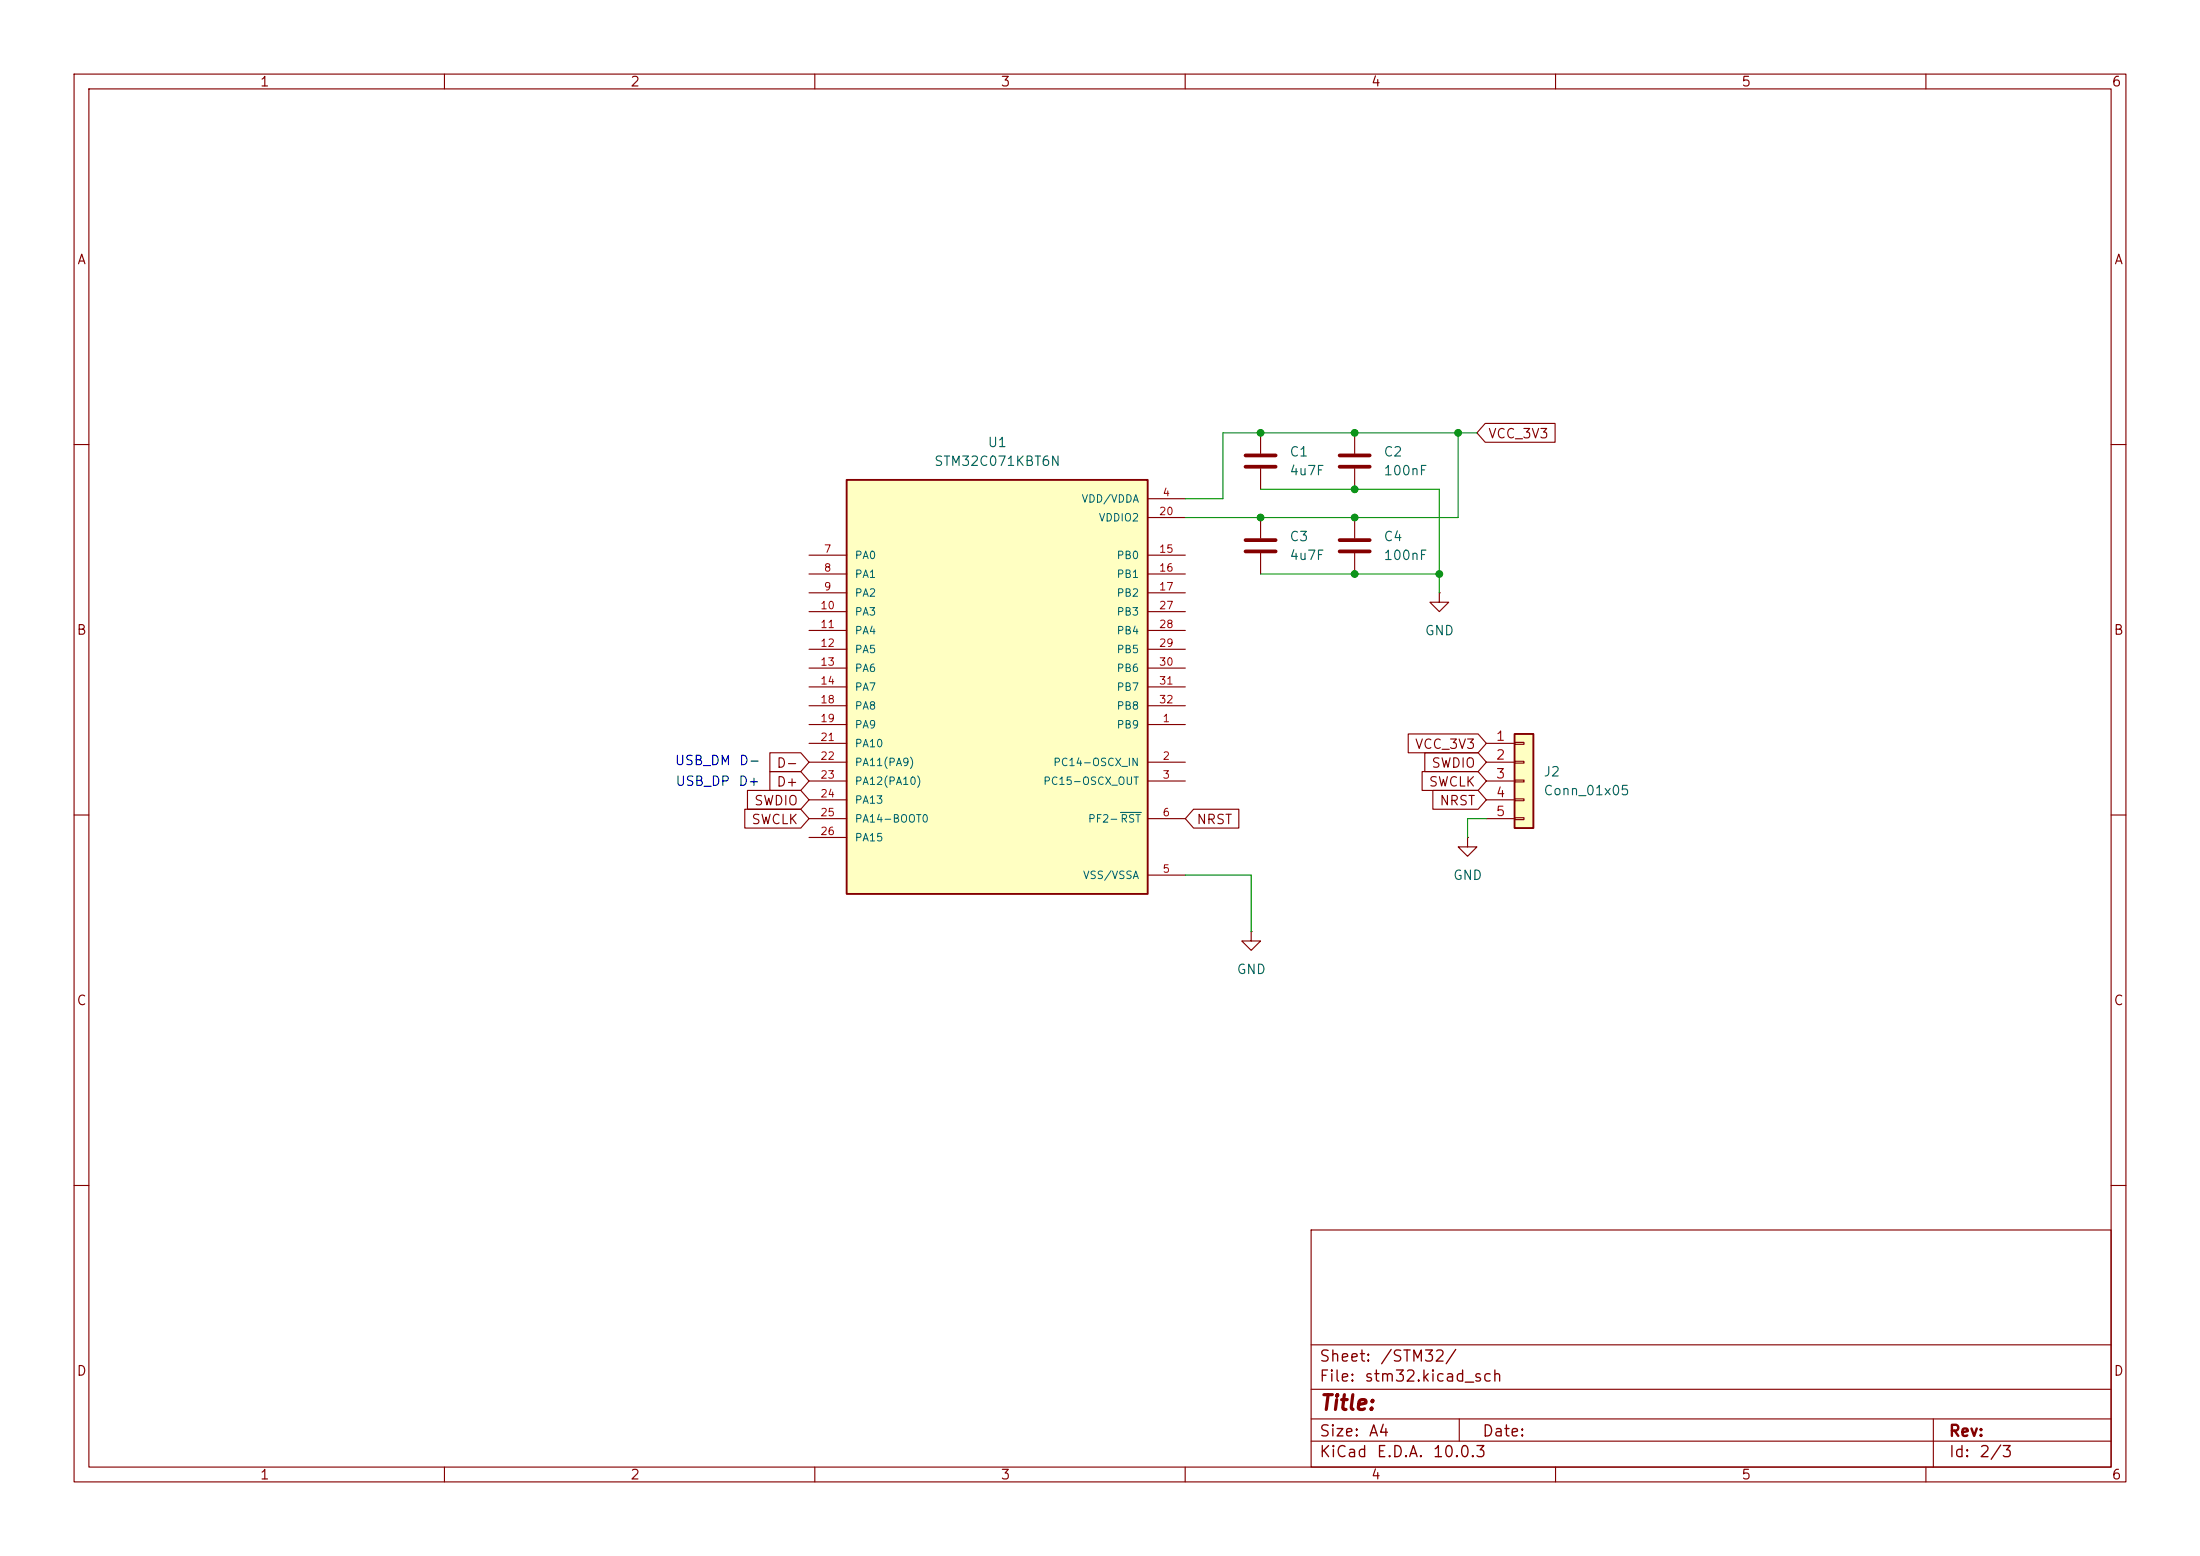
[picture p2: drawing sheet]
(kicad_sch
 (version 20260306)
 (generator "eeschema")
 (generator_version "10.0")
 (paper "A4")
 (lib_symbols
  (symbol "Connector_Generic:Conn_01x05"
   (pin_names
    (offset 1.016) (hide yes)) (exclude_from_sim no) (in_bom yes) (on_board yes)
   (in_pos_files yes)
   (duplicate_pin_numbers_are_jumpers no)
   (property "Reference" "J" (at 0 7.62 0) (show_name no) (do_not_autoplace no) (effects (font (size 1.27 1.27))))
   (property "Value" "Conn_01x05" (at 0 -7.62 0) (show_name no) (do_not_autoplace no) (effects (font (size 1.27 1.27))))
   (property "Footprint" "" (at 0 0 0) (show_name no) (do_not_autoplace no) (hide yes) (effects (font (size 1.27 1.27))))
   (property "Datasheet" "" (at 0 0 0) (show_name no) (do_not_autoplace no) (hide yes) (effects (font (size 1.27 1.27))))
   (property "Description" "Generic connector, single row, 01x05, script generated (kicad-library-utils/schlib/autogen/connector/)" (at 0 0 0) (show_name no) (do_not_autoplace no) (hide yes) (effects (font (size 1.27 1.27))))
   (symbol "Conn_01x05_1_1"
    (rectangle (start -1.27 6.35) (end 1.27 -6.35) (stroke (width 0.254) (type default)) (fill (type background)))
    (rectangle (start -1.27 5.207) (end 0 4.953) (stroke (width 0.1524) (type default)) (fill (type none)))
    (rectangle (start -1.27 2.667) (end 0 2.413) (stroke (width 0.1524) (type default)) (fill (type none)))
    (rectangle (start -1.27 0.127) (end 0 -0.127) (stroke (width 0.1524) (type default)) (fill (type none)))
    (rectangle (start -1.27 -2.413) (end 0 -2.667) (stroke (width 0.1524) (type default)) (fill (type none)))
    (rectangle (start -1.27 -4.953) (end 0 -5.207) (stroke (width 0.1524) (type default)) (fill (type none)))
    (pin passive line (at -5.08 5.08 0) (length 3.81) (name "Pin_1" (effects (font (size 1.27 1.27)))) (number "1" (effects (font (size 1.27 1.27)))))
    (pin passive line (at -5.08 2.54 0) (length 3.81) (name "Pin_2" (effects (font (size 1.27 1.27)))) (number "2" (effects (font (size 1.27 1.27)))))
    (pin passive line (at -5.08 0 0) (length 3.81) (name "Pin_3" (effects (font (size 1.27 1.27)))) (number "3" (effects (font (size 1.27 1.27)))))
    (pin passive line (at -5.08 -2.54 0) (length 3.81) (name "Pin_4" (effects (font (size 1.27 1.27)))) (number "4" (effects (font (size 1.27 1.27)))))
    (pin passive line (at -5.08 -5.08 0) (length 3.81) (name "Pin_5" (effects (font (size 1.27 1.27)))) (number "5" (effects (font (size 1.27 1.27))))))
   (embedded_fonts no))
  (symbol "Device:C"
   (pin_numbers (hide yes))
   (pin_names
    (offset 0.254)) (exclude_from_sim no) (in_bom yes) (on_board yes)
   (in_pos_files yes)
   (duplicate_pin_numbers_are_jumpers no)
   (property "Reference" "C" (at 0.635 2.54 0) (show_name no) (do_not_autoplace no) (effects (font (size 1.27 1.27)) (justify left)))
   (property "Value" "C" (at 0.635 -2.54 0) (show_name no) (do_not_autoplace no) (effects (font (size 1.27 1.27)) (justify left)))
   (property "Footprint" "" (at 0.9652 -3.81 0) (show_name no) (do_not_autoplace no) (hide yes) (effects (font (size 1.27 1.27))))
   (property "Datasheet" "" (at 0 0 0) (show_name no) (do_not_autoplace no) (hide yes) (effects (font (size 1.27 1.27))))
   (property "Description" "Unpolarized capacitor" (at 0 0 0) (show_name no) (do_not_autoplace no) (hide yes) (effects (font (size 1.27 1.27))))
   (symbol "C_0_1"
    (polyline (pts (xy -2.032 0.762) (xy 2.032 0.762)) (stroke (width 0.508) (type default)) (fill (type none)))
    (polyline (pts (xy -2.032 -0.762) (xy 2.032 -0.762)) (stroke (width 0.508) (type default)) (fill (type none))))
   (symbol "C_1_1"
    (pin passive line (at 0 3.81 270) (length 2.794) (name "" (effects (font (size 1.27 1.27)))) (number "1" (effects (font (size 1.27 1.27)))))
    (pin passive line (at 0 -3.81 90) (length 2.794) (name "" (effects (font (size 1.27 1.27)))) (number "2" (effects (font (size 1.27 1.27))))))
   (embedded_fonts no))
  (symbol "STM32C071KBT6N:STM32C071KBT6N"
   (pin_names
    (offset 1.016)) (exclude_from_sim no) (in_bom yes) (on_board yes)
   (in_pos_files yes)
   (duplicate_pin_numbers_are_jumpers no)
   (property "Reference" "U" (at -20.32 28.702 0) (show_name no) (do_not_autoplace no) (effects (font (size 1.27 1.27)) (justify left bottom)))
   (property "Value" "STM32C071KBT6N" (at -20.32 -30.48 0) (show_name no) (do_not_autoplace no) (effects (font (size 1.27 1.27)) (justify left bottom)))
   (property "Footprint" "STM32C071KBT6N:QFP80P900X900X160-32N" (at 0 0 0) (show_name no) (do_not_autoplace no) (hide yes) (effects (font (size 1.27 1.27)) (justify bottom)))
   (property "Datasheet" "" (at 0 0 0) (show_name no) (do_not_autoplace no) (hide yes) (effects (font (size 1.27 1.27))))
   (property "Description" "ARM Microcontrollers - MCU Mainstream Arm Cortex-M0+ MCU 128 Kbytes Flash 24 Kbytes RAM 48 MHz CPU 2x USART" (at 0 0 0) (show_name no) (do_not_autoplace no) (hide yes) (effects (font (size 1.27 1.27)) (justify bottom)))
   (property "MF" "STMicroelectronics" (at 0 0 0) (show_name no) (do_not_autoplace no) (hide yes) (effects (font (size 1.27 1.27)) (justify bottom)))
   (property "MAXIMUM_PACKAGE_HEIGHT" "1.6mm" (at 0 0 0) (show_name no) (do_not_autoplace no) (hide yes) (effects (font (size 1.27 1.27)) (justify bottom)))
   (property "Package" "None" (at 0 0 0) (show_name no) (do_not_autoplace no) (hide yes) (effects (font (size 1.27 1.27)) (justify bottom)))
   (property "Price" "None" (at 0 0 0) (show_name no) (do_not_autoplace no) (hide yes) (effects (font (size 1.27 1.27)) (justify bottom)))
   (property "Check_prices" "https://www.snapeda.com/parts/STM32C071KBT6N/STMicroelectronics/view-part/?ref=eda" (at 0 0 0) (show_name no) (do_not_autoplace no) (hide yes) (effects (font (size 1.27 1.27)) (justify bottom)))
   (property "STANDARD" "IPC-7351B" (at 0 0 0) (show_name no) (do_not_autoplace no) (hide yes) (effects (font (size 1.27 1.27)) (justify bottom)))
   (property "PARTREV" "1" (at 0 0 0) (show_name no) (do_not_autoplace no) (hide yes) (effects (font (size 1.27 1.27)) (justify bottom)))
   (property "SnapEDA_Link" "https://www.snapeda.com/parts/STM32C071KBT6N/STMicroelectronics/view-part/?ref=snap" (at 0 0 0) (show_name no) (do_not_autoplace no) (hide yes) (effects (font (size 1.27 1.27)) (justify bottom)))
   (property "MP" "STM32C071KBT6N" (at 0 0 0) (show_name no) (do_not_autoplace no) (hide yes) (effects (font (size 1.27 1.27)) (justify bottom)))
   (property "Availability" "In Stock" (at 0 0 0) (show_name no) (do_not_autoplace no) (hide yes) (effects (font (size 1.27 1.27)) (justify bottom)))
   (property "MANUFACTURER" "STMicroelectronics" (at 0 0 0) (show_name no) (do_not_autoplace no) (hide yes) (effects (font (size 1.27 1.27)) (justify bottom)))
   (symbol "STM32C071KBT6N_0_0"
    (rectangle (start -20.32 -27.94) (end 20.32 27.94) (stroke (width 0.254) (type default)) (fill (type background)))
    (pin bidirectional line (at 25.4 -5.08 180) (length 5.08) (name "PB9" (effects (font (size 1.016 1.016)))) (number "1" (effects (font (size 1.016 1.016)))))
    (pin bidirectional line (at 25.4 -10.16 180) (length 5.08) (name "PC14-OSCX_IN" (effects (font (size 1.016 1.016)))) (number "2" (effects (font (size 1.016 1.016)))))
    (pin bidirectional line (at 25.4 -12.7 180) (length 5.08) (name "PC15-OSCX_OUT" (effects (font (size 1.016 1.016)))) (number "3" (effects (font (size 1.016 1.016)))))
    (pin power_in line (at 25.4 25.4 180) (length 5.08) (name "VDD/VDDA" (effects (font (size 1.016 1.016)))) (number "4" (effects (font (size 1.016 1.016)))))
    (pin power_in line (at 25.4 -25.4 180) (length 5.08) (name "VSS/VSSA" (effects (font (size 1.016 1.016)))) (number "5" (effects (font (size 1.016 1.016)))))
    (pin bidirectional line (at 25.4 -17.78 180) (length 5.08) (name "PF2-~{RST}" (effects (font (size 1.016 1.016)))) (number "6" (effects (font (size 1.016 1.016)))))
    (pin bidirectional line (at -25.4 17.78 0) (length 5.08) (name "PA0" (effects (font (size 1.016 1.016)))) (number "7" (effects (font (size 1.016 1.016)))))
    (pin bidirectional line (at -25.4 15.24 0) (length 5.08) (name "PA1" (effects (font (size 1.016 1.016)))) (number "8" (effects (font (size 1.016 1.016)))))
    (pin bidirectional line (at -25.4 12.7 0) (length 5.08) (name "PA2" (effects (font (size 1.016 1.016)))) (number "9" (effects (font (size 1.016 1.016)))))
    (pin bidirectional line (at -25.4 10.16 0) (length 5.08) (name "PA3" (effects (font (size 1.016 1.016)))) (number "10" (effects (font (size 1.016 1.016)))))
    (pin bidirectional line (at -25.4 7.62 0) (length 5.08) (name "PA4" (effects (font (size 1.016 1.016)))) (number "11" (effects (font (size 1.016 1.016)))))
    (pin bidirectional line (at -25.4 5.08 0) (length 5.08) (name "PA5" (effects (font (size 1.016 1.016)))) (number "12" (effects (font (size 1.016 1.016)))))
    (pin bidirectional line (at -25.4 2.54 0) (length 5.08) (name "PA6" (effects (font (size 1.016 1.016)))) (number "13" (effects (font (size 1.016 1.016)))))
    (pin bidirectional line (at -25.4 0 0) (length 5.08) (name "PA7" (effects (font (size 1.016 1.016)))) (number "14" (effects (font (size 1.016 1.016)))))
    (pin bidirectional line (at 25.4 17.78 180) (length 5.08) (name "PB0" (effects (font (size 1.016 1.016)))) (number "15" (effects (font (size 1.016 1.016)))))
    (pin bidirectional line (at 25.4 15.24 180) (length 5.08) (name "PB1" (effects (font (size 1.016 1.016)))) (number "16" (effects (font (size 1.016 1.016)))))
    (pin bidirectional line (at 25.4 12.7 180) (length 5.08) (name "PB2" (effects (font (size 1.016 1.016)))) (number "17" (effects (font (size 1.016 1.016)))))
    (pin bidirectional line (at -25.4 -2.54 0) (length 5.08) (name "PA8" (effects (font (size 1.016 1.016)))) (number "18" (effects (font (size 1.016 1.016)))))
    (pin bidirectional line (at -25.4 -5.08 0) (length 5.08) (name "PA9" (effects (font (size 1.016 1.016)))) (number "19" (effects (font (size 1.016 1.016)))))
    (pin power_in line (at 25.4 22.86 180) (length 5.08) (name "VDDIO2" (effects (font (size 1.016 1.016)))) (number "20" (effects (font (size 1.016 1.016)))))
    (pin bidirectional line (at -25.4 -7.62 0) (length 5.08) (name "PA10" (effects (font (size 1.016 1.016)))) (number "21" (effects (font (size 1.016 1.016)))))
    (pin bidirectional line (at -25.4 -10.16 0) (length 5.08) (name "PA11(PA9)" (effects (font (size 1.016 1.016)))) (number "22" (effects (font (size 1.016 1.016)))))
    (pin bidirectional line (at -25.4 -12.7 0) (length 5.08) (name "PA12(PA10)" (effects (font (size 1.016 1.016)))) (number "23" (effects (font (size 1.016 1.016)))))
    (pin bidirectional line (at -25.4 -15.24 0) (length 5.08) (name "PA13" (effects (font (size 1.016 1.016)))) (number "24" (effects (font (size 1.016 1.016)))))
    (pin bidirectional line (at -25.4 -17.78 0) (length 5.08) (name "PA14-BOOT0" (effects (font (size 1.016 1.016)))) (number "25" (effects (font (size 1.016 1.016)))))
    (pin bidirectional line (at -25.4 -20.32 0) (length 5.08) (name "PA15" (effects (font (size 1.016 1.016)))) (number "26" (effects (font (size 1.016 1.016)))))
    (pin bidirectional line (at 25.4 10.16 180) (length 5.08) (name "PB3" (effects (font (size 1.016 1.016)))) (number "27" (effects (font (size 1.016 1.016)))))
    (pin bidirectional line (at 25.4 7.62 180) (length 5.08) (name "PB4" (effects (font (size 1.016 1.016)))) (number "28" (effects (font (size 1.016 1.016)))))
    (pin bidirectional line (at 25.4 5.08 180) (length 5.08) (name "PB5" (effects (font (size 1.016 1.016)))) (number "29" (effects (font (size 1.016 1.016)))))
    (pin bidirectional line (at 25.4 2.54 180) (length 5.08) (name "PB6" (effects (font (size 1.016 1.016)))) (number "30" (effects (font (size 1.016 1.016)))))
    (pin bidirectional line (at 25.4 0 180) (length 5.08) (name "PB7" (effects (font (size 1.016 1.016)))) (number "31" (effects (font (size 1.016 1.016)))))
    (pin bidirectional line (at 25.4 -2.54 180) (length 5.08) (name "PB8" (effects (font (size 1.016 1.016)))) (number "32" (effects (font (size 1.016 1.016))))))
   (embedded_fonts no))
  (symbol "power:GND"
   (power global)
   (pin_numbers (hide yes))
   (pin_names
    (offset 0) (hide yes)) (exclude_from_sim no) (in_bom yes) (on_board yes)
   (in_pos_files yes)
   (duplicate_pin_numbers_are_jumpers no)
   (property "Reference" "#PWR" (at 0 -6.35 0) (show_name no) (do_not_autoplace no) (hide yes) (effects (font (size 1.27 1.27))))
   (property "Value" "GND" (at 0 -3.81 0) (show_name no) (do_not_autoplace no) (effects (font (size 1.27 1.27))))
   (property "Footprint" "" (at 0 0 0) (show_name no) (do_not_autoplace no) (hide yes) (effects (font (size 1.27 1.27))))
   (property "Datasheet" "" (at 0 0 0) (show_name no) (do_not_autoplace no) (hide yes) (effects (font (size 1.27 1.27))))
   (property "Description" "Power symbol creates a global label with name \"GND\" , ground" (at 0 0 0) (show_name no) (do_not_autoplace no) (hide yes) (effects (font (size 1.27 1.27))))
   (symbol "GND_0_1"
    (polyline (pts (xy 0 0) (xy 0 -1.27) (xy 1.27 -1.27) (xy 0 -2.54) (xy -1.27 -1.27) (xy 0 -1.27)) (stroke (width 0) (type default)) (fill (type none))))
   (symbol "GND_1_1"
    (pin power_in line (at 0 0 270) (length 0) (name "" (effects (font (size 1.27 1.27)))) (number "1" (effects (font (size 1.27 1.27))))))
   (embedded_fonts no)))
 (text "USB_DM D-"
  (exclude_from_sim no)
  (at 96.774 102.87 0)
  (effects (font (size 1.27 1.27))))
 (text "USB_DP D+"
  (exclude_from_sim no)
  (at 96.774 105.664 0)
  (effects (font (size 1.27 1.27))))
 (junction
  (at 170.18 58.42)
  (diameter 0)
  (color 0 0 0 0))
 (junction
  (at 194.31 77.47)
  (diameter 0)
  (color 0 0 0 0))
 (junction
  (at 196.85 58.42)
  (diameter 0)
  (color 0 0 0 0))
 (junction
  (at 182.88 58.42)
  (diameter 0)
  (color 0 0 0 0))
 (junction
  (at 182.88 77.47)
  (diameter 0)
  (color 0 0 0 0))
 (junction
  (at 182.88 66.04)
  (diameter 0)
  (color 0 0 0 0))
 (junction
  (at 170.18 69.85)
  (diameter 0)
  (color 0 0 0 0))
 (junction
  (at 182.88 69.85)
  (diameter 0)
  (color 0 0 0 0))
 (wire
  (pts (xy 168.91 125.73) (xy 168.91 118.11))
  (stroke (width 0) (type default)))
 (wire
  (pts (xy 196.85 58.42) (xy 199.39 58.42))
  (stroke (width 0) (type default)))
 (wire
  (pts (xy 165.1 58.42) (xy 165.1 67.31))
  (stroke (width 0) (type default)))
 (wire
  (pts (xy 165.1 67.31) (xy 160.02 67.31))
  (stroke (width 0) (type default)))
 (wire
  (pts (xy 182.88 58.42) (xy 196.85 58.42))
  (stroke (width 0) (type default)))
 (wire
  (pts (xy 194.31 77.47) (xy 194.31 66.04))
  (stroke (width 0) (type default)))
 (wire
  (pts (xy 194.31 66.04) (xy 182.88 66.04))
  (stroke (width 0) (type default)))
 (wire
  (pts (xy 196.85 69.85) (xy 182.88 69.85))
  (stroke (width 0) (type default)))
 (wire
  (pts (xy 170.18 58.42) (xy 182.88 58.42))
  (stroke (width 0) (type default)))
 (wire
  (pts (xy 170.18 69.85) (xy 182.88 69.85))
  (stroke (width 0) (type default)))
 (wire
  (pts (xy 168.91 118.11) (xy 160.02 118.11))
  (stroke (width 0) (type default)))
 (wire
  (pts (xy 198.12 110.49) (xy 200.66 110.49))
  (stroke (width 0) (type default)))
 (wire
  (pts (xy 196.85 58.42) (xy 196.85 69.85))
  (stroke (width 0) (type default)))
 (wire
  (pts (xy 160.02 69.85) (xy 170.18 69.85))
  (stroke (width 0) (type default)))
 (wire
  (pts (xy 170.18 66.04) (xy 182.88 66.04))
  (stroke (width 0) (type default)))
 (wire
  (pts (xy 194.31 80.01) (xy 194.31 77.47))
  (stroke (width 0) (type default)))
 (wire
  (pts (xy 182.88 77.47) (xy 194.31 77.47))
  (stroke (width 0) (type default)))
 (wire
  (pts (xy 170.18 58.42) (xy 165.1 58.42))
  (stroke (width 0) (type default)))
 (wire
  (pts (xy 170.18 77.47) (xy 182.88 77.47))
  (stroke (width 0) (type default)))
 (wire
  (pts (xy 198.12 113.03) (xy 198.12 110.49))
  (stroke (width 0) (type default)))
 (global_label "SWCLK"
  (shape input)
  (at 200.66 105.41 180)
  (fields_autoplaced yes)
  (effects (font (size 1.27 1.27)) (justify right))
  (property "Intersheetrefs" "${INTERSHEET_REFS}" (at 191.4458 105.41 0) (hide yes) (show_name no) (do_not_autoplace no) (effects (font (size 1.27 1.27)) (justify right))))
 (global_label "NRST"
  (shape input)
  (at 160.02 110.49 0)
  (fields_autoplaced yes)
  (effects (font (size 1.27 1.27)) (justify left))
  (property "Intersheetrefs" "${INTERSHEET_REFS}" (at 167.7828 110.49 0) (hide yes) (show_name no) (do_not_autoplace no) (effects (font (size 1.27 1.27)) (justify left))))
 (global_label "SWDIO"
  (shape input)
  (at 109.22 107.95 180)
  (fields_autoplaced yes)
  (effects (font (size 1.27 1.27)) (justify right))
  (property "Intersheetrefs" "${INTERSHEET_REFS}" (at 100.3686 107.95 0) (hide yes) (show_name no) (do_not_autoplace no) (effects (font (size 1.27 1.27)) (justify right))))
 (global_label "VCC_3V3"
  (shape input)
  (at 199.39 58.42 0)
  (fields_autoplaced yes)
  (effects (font (size 1.27 1.27)) (justify left))
  (property "Intersheetrefs" "${INTERSHEET_REFS}" (at 210.479 58.42 0) (hide yes) (show_name no) (do_not_autoplace no) (effects (font (size 1.27 1.27)) (justify left))))
 (global_label "D-"
  (shape input)
  (at 109.22 102.87 180)
  (fields_autoplaced yes)
  (effects (font (size 1.27 1.27)) (justify right))
  (property "Intersheetrefs" "${INTERSHEET_REFS}" (at 103.3924 102.87 0) (hide yes) (show_name no) (do_not_autoplace no) (effects (font (size 1.27 1.27)) (justify right))))
 (global_label "NRST"
  (shape input)
  (at 200.66 107.95 180)
  (fields_autoplaced yes)
  (effects (font (size 1.27 1.27)) (justify right))
  (property "Intersheetrefs" "${INTERSHEET_REFS}" (at 192.8972 107.95 0) (hide yes) (show_name no) (do_not_autoplace no) (effects (font (size 1.27 1.27)) (justify right))))
 (global_label "D+"
  (shape input)
  (at 109.22 105.41 180)
  (fields_autoplaced yes)
  (effects (font (size 1.27 1.27)) (justify right))
  (property "Intersheetrefs" "${INTERSHEET_REFS}" (at 103.3924 105.41 0) (hide yes) (show_name no) (do_not_autoplace no) (effects (font (size 1.27 1.27)) (justify right))))
 (global_label "SWCLK"
  (shape input)
  (at 109.22 110.49 180)
  (fields_autoplaced yes)
  (effects (font (size 1.27 1.27)) (justify right))
  (property "Intersheetrefs" "${INTERSHEET_REFS}" (at 100.0058 110.49 0) (hide yes) (show_name no) (do_not_autoplace no) (effects (font (size 1.27 1.27)) (justify right))))
 (global_label "VCC_3V3"
  (shape input)
  (at 200.66 100.33 180)
  (fields_autoplaced yes)
  (effects (font (size 1.27 1.27)) (justify right))
  (property "Intersheetrefs" "${INTERSHEET_REFS}" (at 189.571 100.33 0) (hide yes) (show_name no) (do_not_autoplace no) (effects (font (size 1.27 1.27)) (justify right))))
 (global_label "SWDIO"
  (shape input)
  (at 200.66 102.87 180)
  (fields_autoplaced yes)
  (effects (font (size 1.27 1.27)) (justify right))
  (property "Intersheetrefs" "${INTERSHEET_REFS}" (at 191.8086 102.87 0) (hide yes) (show_name no) (do_not_autoplace no) (effects (font (size 1.27 1.27)) (justify right))))
 (symbol
  (lib_id "power:GND")
  (at 168.91 125.73 0)
  (unit 1)
  (body_style 1)
  (exclude_from_sim no)
  (in_bom yes)
  (on_board yes)
  (in_pos_files yes)
  (dnp no)
  (fields_autoplaced yes)
  (property "Reference" "#PWR02" (at 168.91 132.08 0) (hide yes) (show_name no) (do_not_autoplace no) (effects (font (size 1.27 1.27))))
  (property "Value" "GND" (at 168.91 130.81 0) (show_name no) (do_not_autoplace no) (effects (font (size 1.27 1.27))))
  (property "Footprint" "" (at 168.91 125.73 0) (hide yes) (show_name no) (do_not_autoplace no) (effects (font (size 1.27 1.27))))
  (property "Datasheet" "" (at 168.91 125.73 0) (hide yes) (show_name no) (do_not_autoplace no) (effects (font (size 1.27 1.27))))
  (property "Description" "Power symbol creates a global label with name \"GND\" , ground" (at 168.91 125.73 0) (hide yes) (show_name no) (do_not_autoplace no) (effects (font (size 1.27 1.27))))
  (pin "1"))
 (symbol
  (lib_id "STM32C071KBT6N:STM32C071KBT6N")
  (at 134.62 92.71 0)
  (unit 1)
  (body_style 1)
  (exclude_from_sim no)
  (in_bom yes)
  (on_board yes)
  (in_pos_files yes)
  (dnp no)
  (fields_autoplaced yes)
  (property "Reference" "U1" (at 134.62 59.69 0) (show_name no) (do_not_autoplace no) (effects (font (size 1.27 1.27))))
  (property "Value" "STM32C071KBT6N" (at 134.62 62.23 0) (show_name no) (do_not_autoplace no) (effects (font (size 1.27 1.27))))
  (property "Footprint" "Module:STM32C071KBT6N" (at 134.62 92.71 0) (hide yes) (show_name no) (do_not_autoplace no) (effects (font (size 1.27 1.27)) (justify bottom)))
  (property "Datasheet" "" (at 134.62 92.71 0) (hide yes) (show_name no) (do_not_autoplace no) (effects (font (size 1.27 1.27))))
  (property "Description" "ARM Microcontrollers - MCU Mainstream Arm Cortex-M0+ MCU 128 Kbytes Flash 24 Kbytes RAM 48 MHz CPU 2x USART" (at 134.62 92.71 0) (hide yes) (show_name no) (do_not_autoplace no) (effects (font (size 1.27 1.27)) (justify bottom)))
  (property "MF" "STMicroelectronics" (at 134.62 92.71 0) (hide yes) (show_name no) (do_not_autoplace no) (effects (font (size 1.27 1.27)) (justify bottom)))
  (property "MAXIMUM_PACKAGE_HEIGHT" "1.6mm" (at 134.62 92.71 0) (hide yes) (show_name no) (do_not_autoplace no) (effects (font (size 1.27 1.27)) (justify bottom)))
  (property "Package" "None" (at 134.62 92.71 0) (hide yes) (show_name no) (do_not_autoplace no) (effects (font (size 1.27 1.27)) (justify bottom)))
  (property "Price" "None" (at 134.62 92.71 0) (hide yes) (show_name no) (do_not_autoplace no) (effects (font (size 1.27 1.27)) (justify bottom)))
  (property "Check_prices" "https://www.snapeda.com/parts/STM32C071KBT6N/STMicroelectronics/view-part/?ref=eda" (at 134.62 92.71 0) (hide yes) (show_name no) (do_not_autoplace no) (effects (font (size 1.27 1.27)) (justify bottom)))
  (property "STANDARD" "IPC-7351B" (at 134.62 92.71 0) (hide yes) (show_name no) (do_not_autoplace no) (effects (font (size 1.27 1.27)) (justify bottom)))
  (property "PARTREV" "1" (at 134.62 92.71 0) (hide yes) (show_name no) (do_not_autoplace no) (effects (font (size 1.27 1.27)) (justify bottom)))
  (property "SnapEDA_Link" "https://www.snapeda.com/parts/STM32C071KBT6N/STMicroelectronics/view-part/?ref=snap" (at 134.62 92.71 0) (hide yes) (show_name no) (do_not_autoplace no) (effects (font (size 1.27 1.27)) (justify bottom)))
  (property "MP" "STM32C071KBT6N" (at 134.62 92.71 0) (hide yes) (show_name no) (do_not_autoplace no) (effects (font (size 1.27 1.27)) (justify bottom)))
  (property "Availability" "In Stock" (at 134.62 92.71 0) (hide yes) (show_name no) (do_not_autoplace no) (effects (font (size 1.27 1.27)) (justify bottom)))
  (property "MANUFACTURER" "STMicroelectronics" (at 134.62 92.71 0) (hide yes) (show_name no) (do_not_autoplace no) (effects (font (size 1.27 1.27)) (justify bottom)))
  (pin "1")
  (pin "2")
  (pin "3")
  (pin "26")
  (pin "27")
  (pin "28")
  (pin "29")
  (pin "30")
  (pin "31")
  (pin "32")
  (pin "9")
  (pin "10")
  (pin "11")
  (pin "12")
  (pin "13")
  (pin "14")
  (pin "15")
  (pin "16")
  (pin "17")
  (pin "18")
  (pin "19")
  (pin "20")
  (pin "21")
  (pin "22")
  (pin "23")
  (pin "24")
  (pin "25")
  (pin "4")
  (pin "5")
  (pin "6")
  (pin "7")
  (pin "8"))
 (symbol
  (lib_id "Device:C")
  (at 182.88 73.66 0)
  (unit 1)
  (body_style 1)
  (exclude_from_sim no)
  (in_bom yes)
  (on_board yes)
  (in_pos_files yes)
  (dnp no)
  (fields_autoplaced yes)
  (property "Reference" "C4" (at 186.69 72.3899 0) (show_name no) (do_not_autoplace no) (effects (font (size 1.27 1.27)) (justify left)))
  (property "Value" "100nF" (at 186.69 74.9299 0) (show_name no) (do_not_autoplace no) (effects (font (size 1.27 1.27)) (justify left)))
  (property "Footprint" "Capacitor_SMD:C_0603_1608Metric" (at 183.8452 77.47 0) (hide yes) (show_name no) (do_not_autoplace no) (effects (font (size 1.27 1.27))))
  (property "Datasheet" "" (at 182.88 73.66 0) (hide yes) (show_name no) (do_not_autoplace no) (effects (font (size 1.27 1.27))))
  (property "Description" "Unpolarized capacitor" (at 182.88 73.66 0) (hide yes) (show_name no) (do_not_autoplace no) (effects (font (size 1.27 1.27))))
  (pin "2")
  (pin "1"))
 (symbol
  (lib_id "power:GND")
  (at 194.31 80.01 0)
  (unit 1)
  (body_style 1)
  (exclude_from_sim no)
  (in_bom yes)
  (on_board yes)
  (in_pos_files yes)
  (dnp no)
  (fields_autoplaced yes)
  (property "Reference" "#PWR01" (at 194.31 86.36 0) (hide yes) (show_name no) (do_not_autoplace no) (effects (font (size 1.27 1.27))))
  (property "Value" "GND" (at 194.31 85.09 0) (show_name no) (do_not_autoplace no) (effects (font (size 1.27 1.27))))
  (property "Footprint" "" (at 194.31 80.01 0) (hide yes) (show_name no) (do_not_autoplace no) (effects (font (size 1.27 1.27))))
  (property "Datasheet" "" (at 194.31 80.01 0) (hide yes) (show_name no) (do_not_autoplace no) (effects (font (size 1.27 1.27))))
  (property "Description" "Power symbol creates a global label with name \"GND\" , ground" (at 194.31 80.01 0) (hide yes) (show_name no) (do_not_autoplace no) (effects (font (size 1.27 1.27))))
  (pin "1"))
 (symbol
  (lib_id "Connector_Generic:Conn_01x05")
  (at 205.74 105.41 0)
  (unit 1)
  (body_style 1)
  (exclude_from_sim no)
  (in_bom yes)
  (on_board yes)
  (in_pos_files yes)
  (dnp no)
  (fields_autoplaced yes)
  (property "Reference" "J2" (at 208.28 104.1399 0) (show_name no) (do_not_autoplace no) (effects (font (size 1.27 1.27)) (justify left)))
  (property "Value" "Conn_01x05" (at 208.28 106.6799 0) (show_name no) (do_not_autoplace no) (effects (font (size 1.27 1.27)) (justify left)))
  (property "Footprint" "Connector_PinHeader_2.54mm:PinHeader_1x05_P2.54mm_Vertical" (at 205.74 105.41 0) (hide yes) (show_name no) (do_not_autoplace no) (effects (font (size 1.27 1.27))))
  (property "Datasheet" "" (at 205.74 105.41 0) (hide yes) (show_name no) (do_not_autoplace no) (effects (font (size 1.27 1.27))))
  (property "Description" "Generic connector, single row, 01x05, script generated (kicad-library-utils/schlib/autogen/connector/)" (at 205.74 105.41 0) (hide yes) (show_name no) (do_not_autoplace no) (effects (font (size 1.27 1.27))))
  (pin "4")
  (pin "3")
  (pin "2")
  (pin "1")
  (pin "5"))
 (symbol
  (lib_id "Device:C")
  (at 170.18 62.23 0)
  (unit 1)
  (body_style 1)
  (exclude_from_sim no)
  (in_bom yes)
  (on_board yes)
  (in_pos_files yes)
  (dnp no)
  (fields_autoplaced yes)
  (property "Reference" "C1" (at 173.99 60.9599 0) (show_name no) (do_not_autoplace no) (effects (font (size 1.27 1.27)) (justify left)))
  (property "Value" "4u7F" (at 173.99 63.4999 0) (show_name no) (do_not_autoplace no) (effects (font (size 1.27 1.27)) (justify left)))
  (property "Footprint" "Capacitor_SMD:C_0603_1608Metric" (at 171.1452 66.04 0) (hide yes) (show_name no) (do_not_autoplace no) (effects (font (size 1.27 1.27))))
  (property "Datasheet" "" (at 170.18 62.23 0) (hide yes) (show_name no) (do_not_autoplace no) (effects (font (size 1.27 1.27))))
  (property "Description" "Unpolarized capacitor" (at 170.18 62.23 0) (hide yes) (show_name no) (do_not_autoplace no) (effects (font (size 1.27 1.27))))
  (pin "2")
  (pin "1"))
 (symbol
  (lib_id "Device:C")
  (at 182.88 62.23 0)
  (unit 1)
  (body_style 1)
  (exclude_from_sim no)
  (in_bom yes)
  (on_board yes)
  (in_pos_files yes)
  (dnp no)
  (fields_autoplaced yes)
  (property "Reference" "C2" (at 186.69 60.9599 0) (show_name no) (do_not_autoplace no) (effects (font (size 1.27 1.27)) (justify left)))
  (property "Value" "100nF" (at 186.69 63.4999 0) (show_name no) (do_not_autoplace no) (effects (font (size 1.27 1.27)) (justify left)))
  (property "Footprint" "Capacitor_SMD:C_0603_1608Metric" (at 183.8452 66.04 0) (hide yes) (show_name no) (do_not_autoplace no) (effects (font (size 1.27 1.27))))
  (property "Datasheet" "" (at 182.88 62.23 0) (hide yes) (show_name no) (do_not_autoplace no) (effects (font (size 1.27 1.27))))
  (property "Description" "Unpolarized capacitor" (at 182.88 62.23 0) (hide yes) (show_name no) (do_not_autoplace no) (effects (font (size 1.27 1.27))))
  (pin "2")
  (pin "1"))
 (symbol
  (lib_id "power:GND")
  (at 198.12 113.03 0)
  (unit 1)
  (body_style 1)
  (exclude_from_sim no)
  (in_bom yes)
  (on_board yes)
  (in_pos_files yes)
  (dnp no)
  (fields_autoplaced yes)
  (property "Reference" "#PWR06" (at 198.12 119.38 0) (hide yes) (show_name no) (do_not_autoplace no) (effects (font (size 1.27 1.27))))
  (property "Value" "GND" (at 198.12 118.11 0) (show_name no) (do_not_autoplace no) (effects (font (size 1.27 1.27))))
  (property "Footprint" "" (at 198.12 113.03 0) (hide yes) (show_name no) (do_not_autoplace no) (effects (font (size 1.27 1.27))))
  (property "Datasheet" "" (at 198.12 113.03 0) (hide yes) (show_name no) (do_not_autoplace no) (effects (font (size 1.27 1.27))))
  (property "Description" "Power symbol creates a global label with name \"GND\" , ground" (at 198.12 113.03 0) (hide yes) (show_name no) (do_not_autoplace no) (effects (font (size 1.27 1.27))))
  (pin "1"))
 (symbol
  (lib_id "Device:C")
  (at 170.18 73.66 0)
  (unit 1)
  (body_style 1)
  (exclude_from_sim no)
  (in_bom yes)
  (on_board yes)
  (in_pos_files yes)
  (dnp no)
  (fields_autoplaced yes)
  (property "Reference" "C3" (at 173.99 72.3899 0) (show_name no) (do_not_autoplace no) (effects (font (size 1.27 1.27)) (justify left)))
  (property "Value" "4u7F" (at 173.99 74.9299 0) (show_name no) (do_not_autoplace no) (effects (font (size 1.27 1.27)) (justify left)))
  (property "Footprint" "Capacitor_SMD:C_0603_1608Metric" (at 171.1452 77.47 0) (hide yes) (show_name no) (do_not_autoplace no) (effects (font (size 1.27 1.27))))
  (property "Datasheet" "" (at 170.18 73.66 0) (hide yes) (show_name no) (do_not_autoplace no) (effects (font (size 1.27 1.27))))
  (property "Description" "Unpolarized capacitor" (at 170.18 73.66 0) (hide yes) (show_name no) (do_not_autoplace no) (effects (font (size 1.27 1.27))))
  (pin "2")
  (pin "1")))
